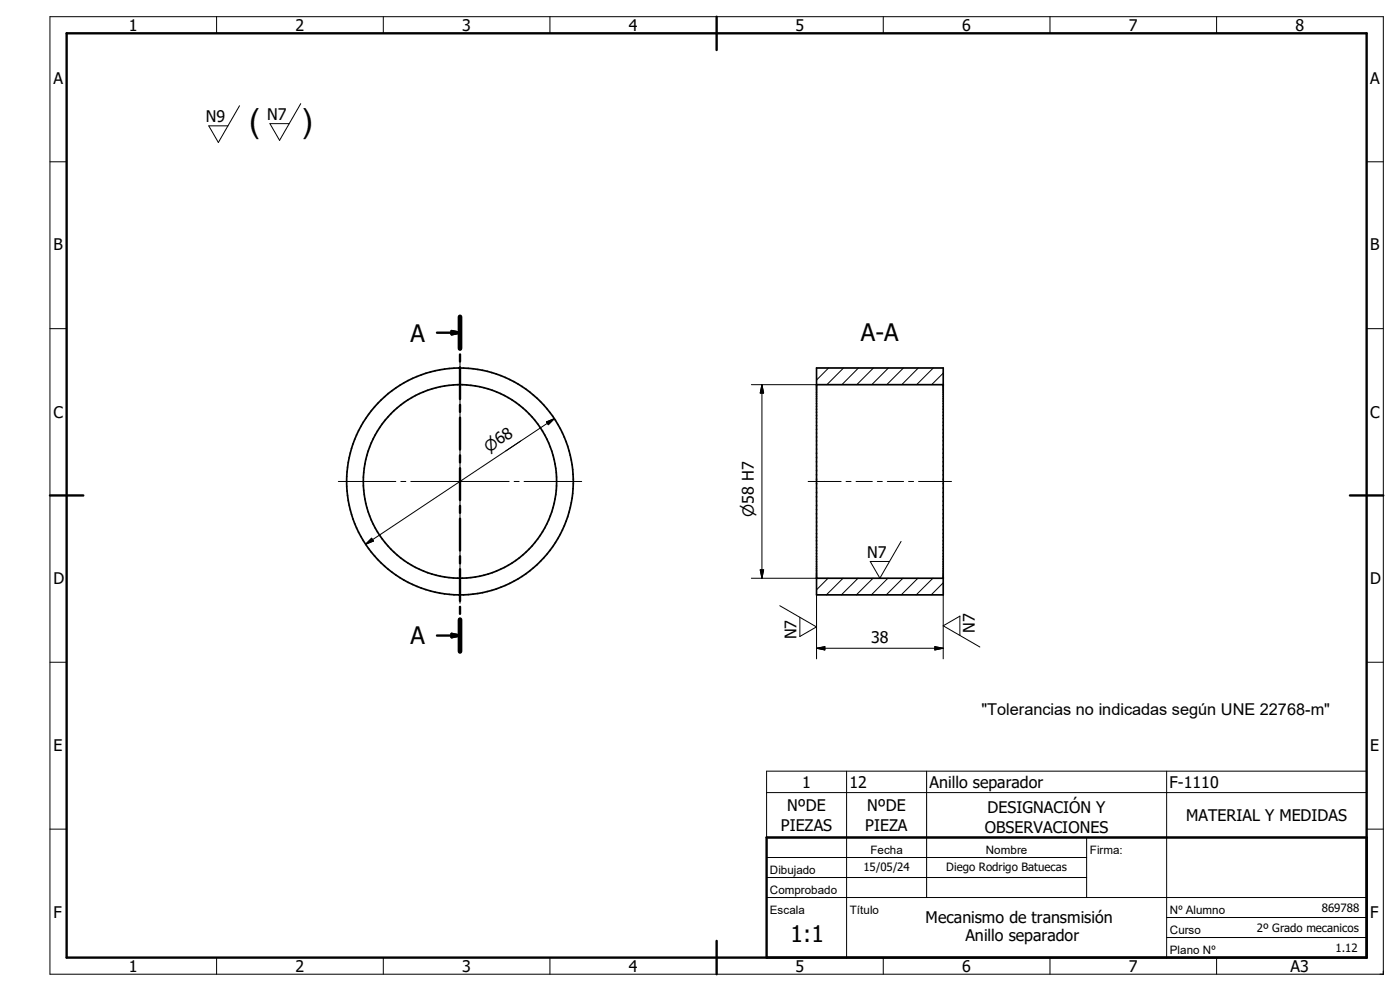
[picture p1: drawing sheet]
<svg xmlns="http://www.w3.org/2000/svg" width="420mm" height="297mm" viewBox="0 0 420 297" stroke-linecap="round" stroke-linejoin="round" font-family="sans-serif">
<g fill="none" stroke="#000" stroke-width=".3">
<path d="M15 5h400v287h-400zM65 5v5M115 5v5M165 5v5M265 5v5M315 5v5M365 5v5M71.9 31.7l-6.4 11-2.9-5h5.8M90.2 31.1l-6.3 11-2.9-5h5.8M15 48.5h5M410 48.5h5M15 98.5h5"/>
<path d="M410 98.5h5M138 107.8v17.2M225.4 115.3h19.6M228.6 115.3v58M228.6 115.3l.5 2.5h-1zM248.6 110.3l-3.6 3.6M253.1 110.3l-5 5M257.5 110.3l-4.9 5M262 110.3l-5 5M266.5 110.3l-5 5M271 110.3l-5 5M275.5 110.3l-5 5"/>
<path d="M280 110.3l-5 5M283 111.8l-3.5 3.5M138 126.5v1.5M138 129.5v29.6M156.2 132.2l-4.5 3M163.9 126.4l2.4-.9-1.8 1.8zM166.3 125.5l-56.6 37.6M101.5 144.3h17.2M120.2 144.3h1.5M123.2 144.3h29.5M154.2 144.3h1.5M157.2 144.3h17.3"/>
<path d="M242.4 144.3h9.9M253.8 144.3h1.5M256.8 144.3h4.9M263.2 144.3h1.5M266.2 144.3h4.9M272.6 144.3h1.5M275.6 144.3h9.8M111.5 161.3l.5 .9-2.3 .9zM138 160.6v1.5M138 163.6v17.2M225.4 173.3h19.6M228.1 170.8h1l-.5 2.5z"/>
<path d="M245 178.3v19.2M248.4 173.3l-3.4 3.5M252.9 173.3l-5 5M257.4 173.3l-5 5M261.9 173.3l-5 5M266.4 173.3l-5 5M270.3 162.3l-6.3 11-2.9-5h5.7M270.9 173.3l-5 5M275.4 173.3l-5 5M279.9 173.3l-5 5M283 174.7l-3.7 3.6M283 178.3v19.2"/>
<path d="M15 198.5h5M233.9 181.5l11 6.4-4.9 2.9v-5.8M245 194.3h38M245 194.3l2.4-.5v1zM280.4 193.8l2.6 .5-2.6 .5zM288 190.4v-5.7l-5 2.9 11 6.3M410 198.5h5M230 231.1h180v20h-180zM230 237.5h180M254 231.1v55.9M278 231.1v37.9M350 231.1v55.9"/>
<path d="M15 248.5h5M230 257h96M326 251v18M410 248.5h5M230 269h180M230 263h96M350 275h60M65 287v5M115 287v5M165 287v5M265 287v5M315 287v5"/>
<path d="M350 281h60M365 287v5"/>
</g>
<g fill="none" stroke="#000" stroke-width=".51">
<path d="M245 115.3h38M245 110.3h38v68h-38zM245 173.3h38"/>
<circle cx="138" cy="144.3" r="34"/>
<circle cx="138" cy="144.3" r="29"/>
</g>
<g fill="none" stroke="#000" stroke-width=".71">
<path d="M20 10h390v277h-390zM215 5v10M131.1 99.7h6.9M135.5 99.2l2.5 .5-2.5 .5zM138 94.9v9.6M138 106.2v2.1M138 110.1v9.5M138 121.4v2M138 125.2v9.5M138 136.5v2.1M15 148.5h10M138 140.3v9.6"/>
<path d="M138 151.6v2.1M138 155.5v9.5M405 148.5h10M138 166.7v2.1M138 170.6v9.5M131.1 190.5h6.9M135.5 190l2.5 .5-2.5 .5zM138 181.9v2.1M138 185.7v9.6M410 251h-180v36M215 282v10"/>
</g>
<path d="M138 94.9v9.6M138 185.7v9.6" fill="none" stroke="#000" stroke-width="1.4"/>
<path d="M135.5 99.2l2.5 .5-2.5 .5zM135.5 190l2.5 .5-2.5 .5z" fill="#000" stroke="#000" stroke-width=".71"/>
<path d="M228.6 115.3l.5 2.5h-1zM163.9 126.4l2.4-.9-1.8 1.8zM111.5 161.3l.5 .9-2.3 .9zM228.1 170.8h1l-.5 2.5zM245 194.3l2.4-.5v1zM280.4 193.8l2.6 .5-2.6 .5z" fill="#000" stroke="#000" stroke-width=".3"/>
<g font-size="9.8">
<text x="74.7" y="39.7">(</text>
<text x="90.5" y="39.7">)</text>
</g>
<g font-size="7.2">
<text x="123.2" y="102.4">A</text>
<text x="258.3" y="102.2">A-A</text>
<text x="123.2" y="193.1">A</text>
</g>
<text font-size="6.9" x="237.2" y="282.2">1:1</text>
<text font-size="4.9" x="294.4" y="214.2">&quot;Tolerancias no indicadas según UNE 22768-m&quot;</text>
<g font-size="4.8">
<text x="38.7" y="9.3">1</text>
<text x="88.7" y="9.3">2</text>
<text x="138.7" y="9.2">3</text>
<text x="188.7" y="9.2">4</text>
<text x="238.7" y="9.2">5</text>
<text x="288.6" y="9.2">6</text>
<text x="338.7" y="9.2">7</text>
<text x="388.6" y="9.2">8</text>
<text x="16" y="25.1">A</text>
<text x="411" y="25.1">A</text>
<text x="61.8" y="36.7">N9</text>
<text x="80.1" y="36.1">N7</text>
<text x="16" y="75.1">B</text>
<text x="411" y="75.1">B</text>
<text x="16" y="125.1">C</text>
<text x="411" y="125.1">C</text>
<text x="260.2" y="167.3">N7</text>
<text x="16" y="175">D</text>
<text x="411" y="175">D</text>
<text x="239" y="191.6" transform="rotate(-90 239 191.6)">N7</text>
<text x="292.4" y="189.7" transform="rotate(-90 292.4 189.7)">N7</text>
<text x="261.3" y="192.7">38</text>
<text x="16" y="225">E</text>
<text x="411" y="225">E</text>
<text x="240.7" y="236.1">1</text>
<text x="254.9" y="236.1">12</text>
<text x="278.8" y="236.1">Anillo separador</text>
<text x="350.9" y="236.1">F-1110</text>
<text x="236.2" y="243.2">NºDE</text>
<text x="260.2" y="243.2">NºDE</text>
<text x="296.2" y="243.8">DESIGNACIÓN Y</text>
<text x="234.3" y="249">PIEZAS</text>
<text x="259.6" y="249">PIEZA</text>
<text x="295.4" y="249.6">OBSERVACIONES</text>
<text x="355.8" y="246.1">MATERIAL Y MEDIDAS</text>
<text x="16" y="275">F</text>
<text x="411" y="275">F</text>
<text x="277.7" y="276.7">Mecanismo de transmisión</text>
<text x="289.6" y="282">Anillo separador</text>
<text x="38.7" y="291.3">1</text>
<text x="88.7" y="291.3">2</text>
<text x="138.7" y="291.2">3</text>
<text x="188.7" y="291.2">4</text>
<text x="238.7" y="291.2">5</text>
<text x="288.6" y="291.2">6</text>
<text x="338.7" y="291.2">7</text>
<text x="387.2" y="291.2">A3</text>
</g>
<g font-size="4.6">
<text x="146.6" y="135.7" transform="rotate(-34 146.6 135.7)">n68</text>
<text x="226.1" y="154.9" transform="rotate(-90 226.1 154.9)">n58 H7</text>
</g>
<g font-size="3.5">
<text x="261.1" y="256">Fecha</text>
<text x="295.7" y="256">Nombre</text>
<text x="327" y="256">Firma:</text>
<text x="231" y="262">Dibujado</text>
<text x="231" y="268">Comprobado</text>
<text x="231" y="274">Escala</text>
<text x="255" y="274">Título</text>
<text x="351" y="274">Nº Alumno</text>
<text x="351" y="280">Curso</text>
<text x="351" y="286">Plano Nº</text>
</g>
<g font-size="3.4">
<text x="259" y="261">15/05/24</text>
<text x="283.9" y="260.9">Diego Rodrigo Batuecas</text>
<text x="396.5" y="273.3">869788</text>
<text x="377" y="279.3">2º Grado mecanicos</text>
<text x="400.6" y="285.3">1.12</text>
</g>
</svg>
